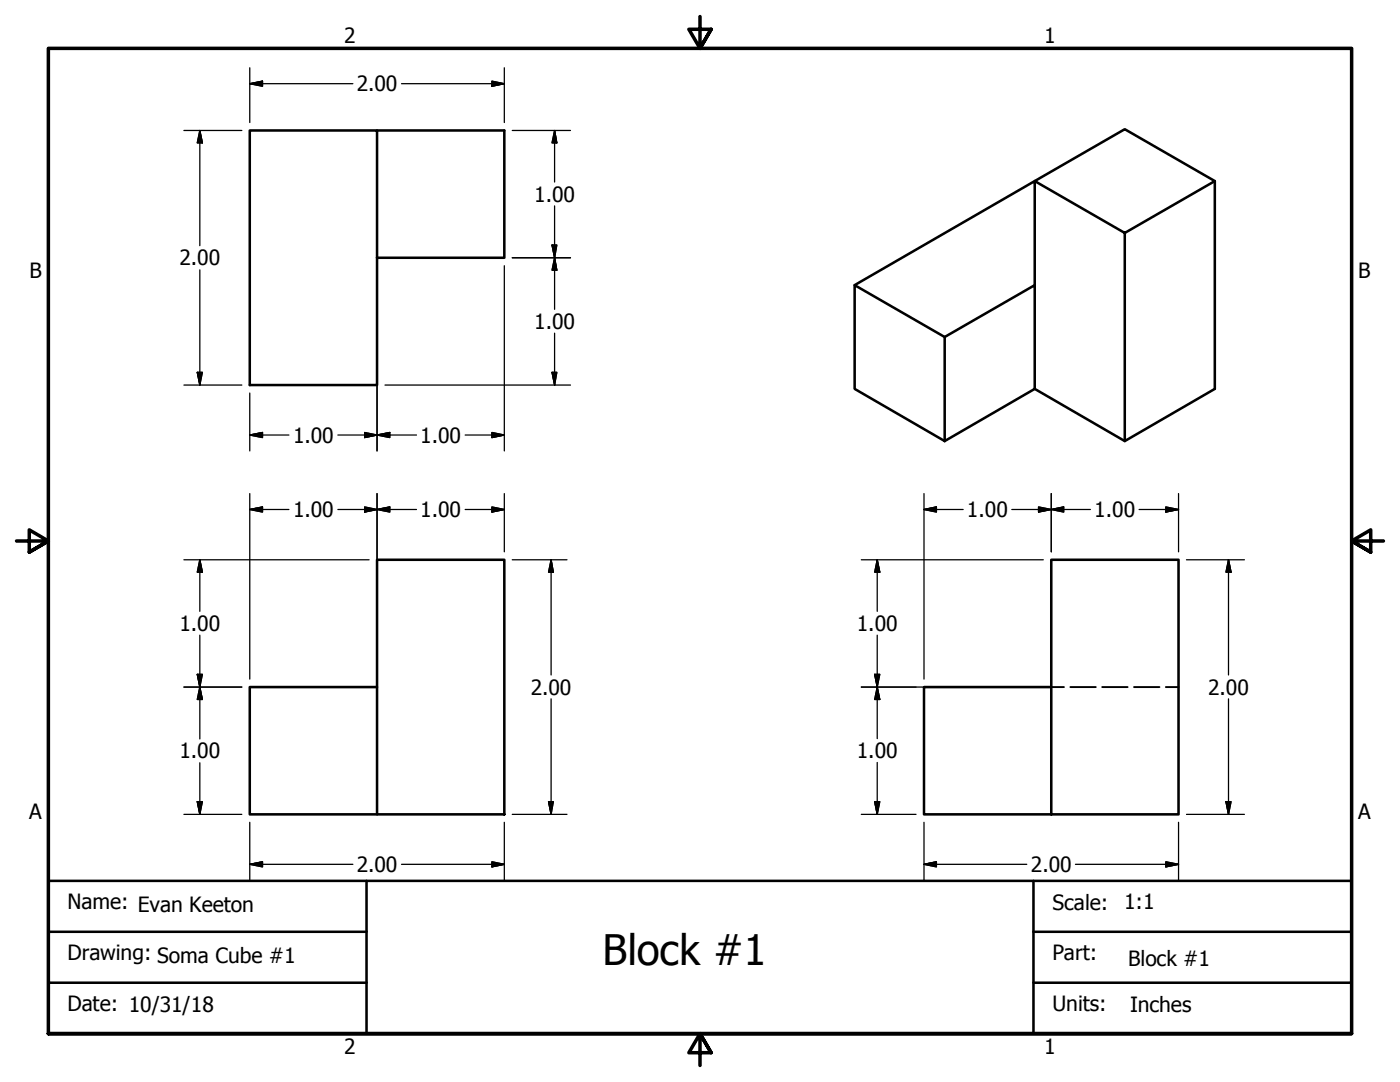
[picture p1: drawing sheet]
<svg xmlns="http://www.w3.org/2000/svg" width="279mm" height="216mm" viewBox="0 0 279 216" stroke-linecap="round" stroke-linejoin="round" font-family="sans-serif">
<g fill="none" stroke="#000" stroke-width=".51">
<path d="M49.8 26h25.4v50.8h-25.4zM75.2 26h25.4v25.4h-25.4M206.5 36.1l18-10.3 17.9 10.3-17.9 10.4zM242.4 36.1v41.5l-17.9 10.4v-41.5M170.6 56.9l35.9-20.8v20.8M188.5 67.2l18-10.3v20.7l-18 10.4zM188.5 67.2l-17.9-10.3v20.7l17.9 10.4M206.5 77.6l18 10.4M209.8 111.7h25.4v50.8h-25.4zM49.8 137.1h25.4v-25.4h25.4v50.8h-50.8zM75.2 137.1v25.4M209.8 137.1h-25.4v25.4h25.4"/>
<path d="M9.7 175.8h260v30.4h-260zM73.2 175.8v30.4M206.2 175.8v30.4M9.7 196.1h63.5M9.7 185.9h63.5M206.2 196.1h63.5M206.2 185.9h63.5"/>
</g>
<path d="M209.8 137.1h2.5M213.6 137.1h5.1M220 137.1h5M226.3 137.1h5.1M232.7 137.1h2.5" fill="none" stroke="#000" stroke-width=".38"/>
<path d="M139.7 3.3v6.4l-2.2-3.9h4.4l-2.2 3.9 2.2-3.9M3.3 107.9h6.4l-3.9-2.2v4.5l3.9-2.3-3.9 2.3M276.1 107.9h-6.4l3.9-2.2v4.5l-3.9-2.3 3.9 2.3M9.7 206.2v-196.5h260v196.5h-260h260M141.9 210.1l-2.2-3.9 2.2 3.9h-4.4l2.2-3.9v6.4" fill="none" stroke="#000" stroke-width=".7"/>
<g fill="none" stroke="#000" stroke-width=".25">
<path d="M49.8 16.7l2.6-.5v1zM49.8 13.5v10.9M49.8 16.7h20.6M80.1 16.7h20.5M98.2 16.2l2.4 .5-2.4 .5zM100.6 13.5v10.9M36.7 26h11.6M39.9 26l.5 2.5h-1zM39.9 26v23M102.2 26h11.7M110.7 26l.4 2.5h-.9zM110.7 26v10.3"/>
<path d="M39.9 53.8v23M75.2 53v37M100.6 53v37M102.2 51.4h11.7M110.2 48.9h.9l-.4 2.5zM110.7 51.4l.4 2.5h-.9zM110.7 41.1v20.6M36.7 76.8h11.6M39.4 74.3h1l-.5 2.5zM49.8 78.4v11.6M76.8 76.8h37.1M110.2 74.3h.9l-.4 2.5z"/>
<path d="M110.7 66.5v10.3M49.8 86.8l2.6-.5v1zM49.8 86.8h7.9M49.8 98.5v37M67.4 86.8h15.7M72.8 86.3l2.4 .5-2.4 .5zM75.2 86.8l2.6-.5v1zM75.2 98.5v37M92.8 86.8h7.8M98.2 86.3l2.4 .5-2.4 .5zM100.6 98.5v11.6M184.4 98.5v37"/>
<path d="M209.8 98.5v11.6M235.2 98.5v11.6M36.7 111.7h37M39.9 111.7l.5 2.5h-1zM39.9 111.7v10.3M49.8 101.7l2.6-.5v1zM49.8 101.7h7.9M67.4 101.7h15.7M72.8 101.2l2.4 .5-2.4 .5zM75.2 101.7l2.6-.5v1zM92.8 101.7h7.8M98.2 101.2l2.4 .5-2.4 .5z"/>
<path d="M102.2 111.7h11M110 111.7l.4 2.5h-.9zM110 111.7v23M171.9 111.7h36.3M175.1 111.7l.5 2.5h-1zM175.1 111.7v10.3M184.4 101.7l2.5-.5v1zM184.4 101.7h7.8M201.9 101.7h15.7M207.3 101.2l2.5 .5-2.5 .5zM209.8 101.7l2.5-.5v1zM227.3 101.7h7.9"/>
<path d="M232.7 101.2l2.5 .5-2.5 .5zM236.8 111.7h11.5M245.2 111.7l.5 2.5h-1zM245.2 111.7v23M36.7 137.1h11.6M39.4 134.6h1l-.5 2.5zM39.9 137.1l.5 2.5h-1zM39.9 126.7v20.7M110 139.4v23.1M171.9 137.1h36.3M174.6 134.6h1l-.5 2.5zM175.1 137.1l.5 2.5h-1z"/>
<path d="M175.1 126.7v20.7M245.2 139.4v23.1M39.4 160h1l-.5 2.5zM39.9 152.2v10.3M109.5 160h.9l-.4 2.5zM174.6 160h1l-.5 2.5zM175.1 152.1v10.4M244.7 160h1l-.5 2.5zM36.7 162.5h11.6M49.8 172.5l2.6-.5v1zM49.8 164.1v11.5M49.8 172.5h20.6"/>
<path d="M80.1 172.5h20.5M98.2 172l2.4 .5-2.4 .5zM100.6 164.1v11.5M102.2 162.5h11M171.9 162.5h10.9M184.4 172.5l2.5-.5v1zM184.4 172.5h20.5M184.4 164.1v11.5M214.6 172.5h20.6M232.7 172l2.5 .5-2.5 .5zM235.2 164.1v11.5M236.8 162.5h11.5"/>
</g>
<g fill="#000" stroke="#000" stroke-width=".25">
<path d="M49.8 16.7l2.6-.5zM49.8 16.7l2.6-.5v1zM98.2 17.2l2.4-.5zM98.2 16.2l2.4 .5-2.4 .5zM39.9 26l.5 2.5zM39.9 26l.5 2.5h-1zM110.7 26l.4 2.5zM110.7 26l.4 2.5h-.9zM110.2 48.9l.5 2.5zM110.2 48.9h.9l-.4 2.5zM110.7 51.4l.4 2.5zM110.7 51.4l.4 2.5h-.9z"/>
<path d="M39.4 74.3l.5 2.5zM39.4 74.3h1l-.5 2.5zM110.2 74.3l.5 2.5zM110.2 74.3h.9l-.4 2.5zM49.8 86.8l2.6-.5zM49.8 86.8l2.6-.5v1zM72.8 87.3l2.4-.5zM72.8 86.3l2.4 .5-2.4 .5zM75.2 86.8l2.6-.5zM75.2 86.8l2.6-.5v1zM98.2 87.3l2.4-.5zM98.2 86.3l2.4 .5-2.4 .5z"/>
<path d="M39.9 111.7l.5 2.5zM39.9 111.7l.5 2.5h-1zM49.8 101.7l2.6-.5zM49.8 101.7l2.6-.5v1zM72.8 102.2l2.4-.5zM72.8 101.2l2.4 .5-2.4 .5zM75.2 101.7l2.6-.5zM75.2 101.7l2.6-.5v1zM98.2 102.2l2.4-.5zM98.2 101.2l2.4 .5-2.4 .5zM110 111.7l.4 2.5zM110 111.7l.4 2.5h-.9z"/>
<path d="M175.1 111.7l.5 2.5zM175.1 111.7l.5 2.5h-1zM184.4 101.7l2.5-.5zM184.4 101.7l2.5-.5v1zM207.3 102.2l2.5-.5zM207.3 101.2l2.5 .5-2.5 .5zM209.8 101.7l2.5-.5zM209.8 101.7l2.5-.5v1zM232.7 102.2l2.5-.5zM232.7 101.2l2.5 .5-2.5 .5zM245.2 111.7l.5 2.5zM245.2 111.7l.5 2.5h-1z"/>
<path d="M39.4 134.6l.5 2.5zM39.4 134.6h1l-.5 2.5zM39.9 137.1l.5 2.5zM39.9 137.1l.5 2.5h-1zM174.6 134.6l.5 2.5zM174.6 134.6h1l-.5 2.5zM175.1 137.1l.5 2.5zM175.1 137.1l.5 2.5h-1zM39.4 160l.5 2.5zM39.4 160h1l-.5 2.5zM109.5 160l.5 2.5zM109.5 160h.9l-.4 2.5z"/>
<path d="M174.6 160l.5 2.5zM174.6 160h1l-.5 2.5zM244.7 160l.5 2.5zM244.7 160h1l-.5 2.5zM49.8 172.5l2.6-.5zM49.8 172.5l2.6-.5v1zM98.2 173l2.4-.5zM98.2 172l2.4 .5-2.4 .5zM184.4 172.5l2.5-.5zM184.4 172.5l2.5-.5v1zM232.7 173l2.5-.5zM232.7 172l2.5 .5-2.5 .5z"/>
</g>
<text font-size="8.4" x="120.3" y="192.6">Block #1</text>
<g font-size="4.2">
<text x="68.7" y="8.6">2</text>
<text x="208.4" y="8.6">1</text>
<text x="71.2" y="18.2">2.00</text>
<text x="106.6" y="40.3">1.00</text>
<text x="35.8" y="53">2.00</text>
<text x="5.9" y="55.5">B</text>
<text x="271.1" y="55.5">B</text>
<text x="106.6" y="65.7">1.00</text>
<text x="58.5" y="88.3">1.00</text>
<text x="83.9" y="88.3">1.00</text>
<text x="58.5" y="103.2">1.00</text>
<text x="83.9" y="103.2">1.00</text>
<text x="193" y="103.2">1.00</text>
<text x="218.4" y="103.2">1.00</text>
<text x="35.8" y="125.9">1.00</text>
<text x="171" y="125.9">1.00</text>
<text x="105.9" y="138.6">2.00</text>
<text x="241.1" y="138.6">2.00</text>
<text x="35.8" y="151.3">1.00</text>
<text x="171" y="151.3">1.00</text>
<text x="5.8" y="163.4">A</text>
<text x="271" y="163.4">A</text>
<text x="71.2" y="174">2.00</text>
<text x="205.7" y="174">2.00</text>
<text x="13.5" y="181.4">Name: Evan Keeton</text>
<text x="210.1" y="181.5">Scale:</text>
<text x="224.3" y="181.4">1:1</text>
<text x="13.5" y="191.5">Drawing: Soma Cube #1</text>
<text x="210.1" y="191.5">Part:</text>
<text x="225.2" y="192.7">Block #1</text>
<text x="13.5" y="201.7">Date: 10/31/18</text>
<text x="210.1" y="201.7">Units:</text>
<text x="225.6" y="201.9">Inches</text>
<text x="68.7" y="210.3">2</text>
<text x="208.4" y="210.3">1</text>
</g>
</svg>
